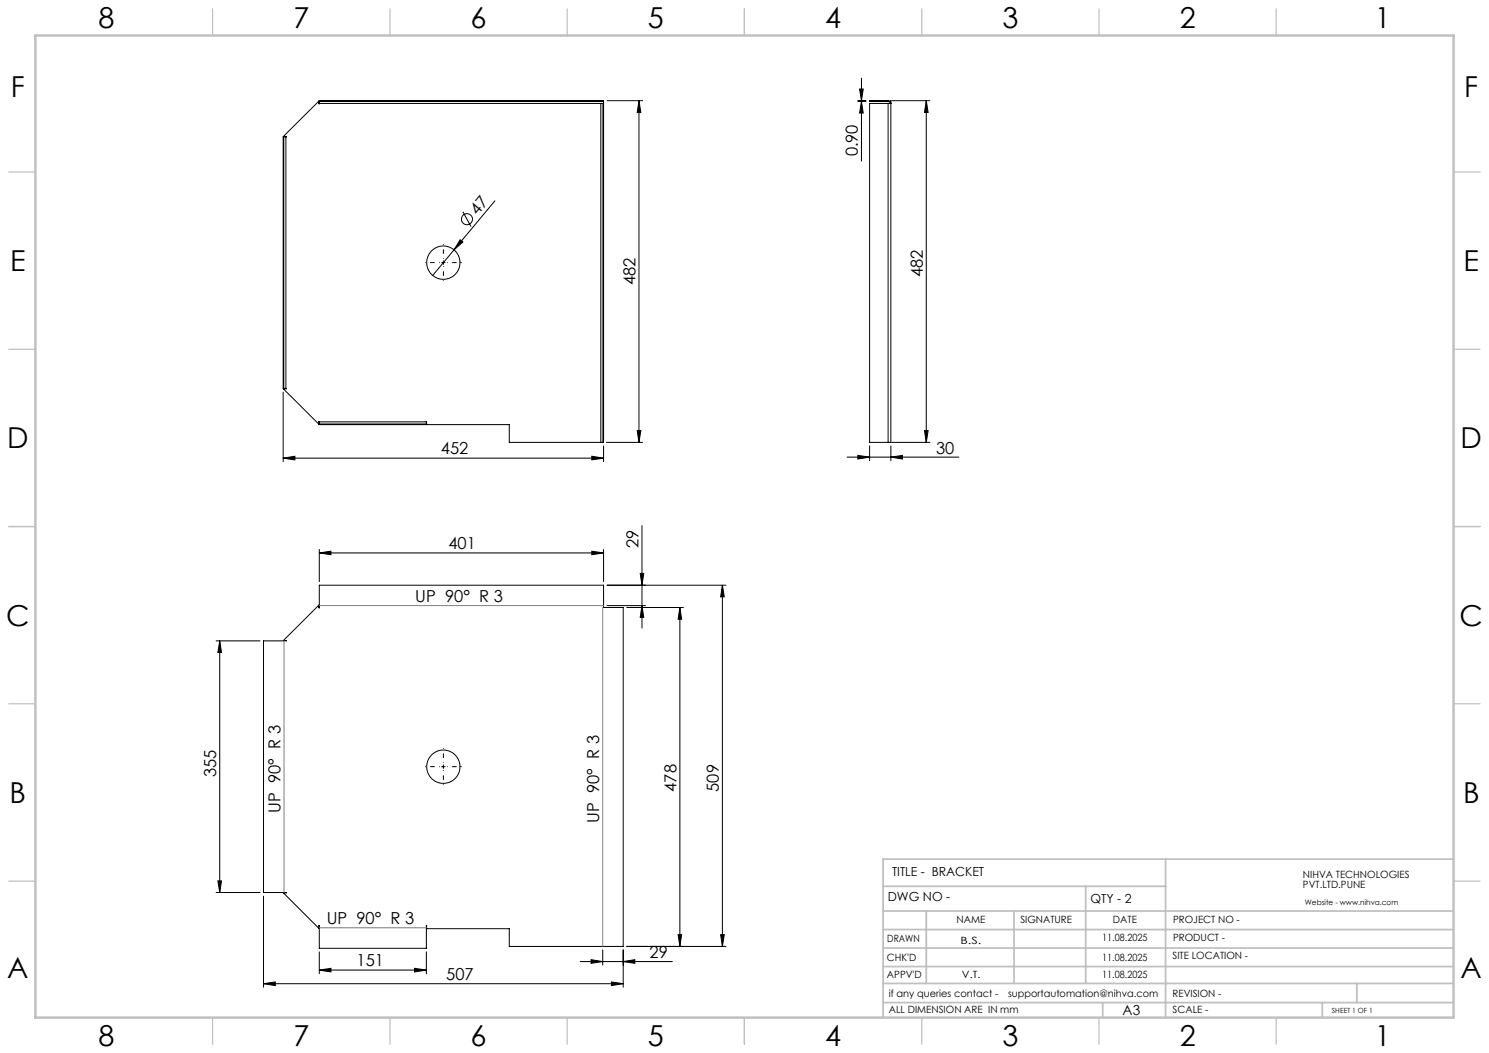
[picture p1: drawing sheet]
<svg xmlns="http://www.w3.org/2000/svg" width="420mm" height="297mm" viewBox="0 0 420 297" stroke-linecap="round" stroke-linejoin="round" font-family="sans-serif">
<g fill="none" stroke="#000" stroke-width=".28">
<path d="M80 38.6h.6M80 38.6h-.1v71h.1M80 38.6v71M80.6 38.6v71M90.1 28.6v.6M90.1 28.6v-.2h80.2v.2M90.1 29.2l-.1 .1v-.8l-10.1 10h.9l-.2 .1M90.1 29.2h79.4M90.1 28.6h80.2M169.5 29.2h.6M169.5 29.2v95.6M170.1 29.2h.2"/>
<path d="M170.1 29.2v95.6M170.3 28.6v.6M170.3 29.2v95.6h-.2M171.2 28.4h10.1M180.2 28.4l.6 3.3h-1.1zM180.2 28.4v96.4M242 28.4h2.3M242 28.6h2.3M242.5 25.1h1l-.5 3.3zM243 28.6l.5 3.3h-1zM243 22v23.4M250.5 29.2h.6"/>
<path d="M250.5 28.4l.6 .3 .2 .5h-.2M250.5 28.6l.4 .1 .2 .5M250.5 29.2h-5.2v95.6h5.2M250.5 28.4h-5.2v.2h5.2M250.5 28.4v.2M250.5 29.2v95.6M251.1 28.7l.2-.2v96.3h-.8M251.5 28.4h10.8M261.3 28.4l.5 3.3h-1zM261.3 28.4v96.4M130.6 59.7l2.3 4.2M139.6 56.7l-11.5 13.8"/>
<path d="M124.6 74.1h1M125.1 73.6v1M128.1 70.5l-6 7.2M129.8 67.6l.8 .7-2.5 2.2zM79.9 110.6v19.6M80 109.6h.6M80.6 109.6l.2 .1h-.9l10.1 10v-.8l.1 .1M90.1 119v.6M90.1 119.6v.2h30.2v-.2M90.1 119.6h30.2M90.1 119h30.2M120.3 119v.6"/>
<path d="M120.3 119v.8h23.4v5h25.8M79.9 129.2l3.3-.5v1zM79.9 129.2h90.4M166.9 128.7l3.4 .5-3.4 .5zM169.5 124.8h.6M170.3 125.8v4.4M171.1 124.8h10.2M179.7 121.5h1.1l-.6 3.3zM238.9 128.9h31.6M242 128.4l3.3 .5-3.3 .6zM245.3 125.8v4.2M251.3 128.9l3.3-.5v1.1z"/>
<path d="M251.3 125.8v4.2M251.5 124.8h10.8M260.8 121.5h1l-.5 3.3zM90.1 156l3.2-.5v1zM90.1 155v9M90.1 156h80.2M166.9 155.5l3.4 .5-3.4 .5zM170.3 155v9M181.1 148.2v29M171.2 165.1h33.6M171.2 170.8h10.9M176.8 171.3h16"/>
<path d="M180.6 161.7h1l-.5 3.4zM181.1 170.8l.5 3.3h-1zM191.8 171.3l.5 3.4h-1zM191.8 171.3v95.6M203.8 165.1l.5 3.2h-1zM203.8 165.1v101.8M61 180.8h12.3M62 180.8v70.9M62 180.8l.5 3.2h-1zM74.3 180.8h6.5l-.9-.1 10.1-10 .1 .7v-6.3h80.2v6.2h5.5v95.6h-32.1v-5h-23.4v-.8v6.4h-30.2v-6.4l-.1 .8-10.1-10.1 .9-.1h-6.5zM124.6 216.2h1M125.1 215.8v.9"/>
<path d="M61 251.7h12.3M61.5 248.5h1l-.5 3.2zM74.3 252.8v25.6M74.3 277.5l3.3-.5v1zM74.3 277.5h101.5M90.1 273.6l3.2-.5v1zM90.1 268.5v6.1M90.1 273.6h30.2M116.9 273.1l3.4 .5-3.4 .5zM120.3 268.5v6.1M163.7 271.2h26M166.7 270.7l3.3 .5-3.3 .5z"/>
<path d="M170 267.9v4.3M172.5 277l3.3 .5-3.3 .5zM175.8 271.2l3.3-.5v1zM175.8 267.9v10.5M176.8 266.9h28M191.3 263.6h1l-.5 3.3zM203.3 263.6h1l-.5 3.3z"/>
<circle cx="125.1" cy="74.1" r="4.7"/>
<circle cx="131.7" cy="61.8" r="1.55"/>
<circle cx="125" cy="216.3" r="4.7"/>
</g>
<path d="M124.1 74.1h-4.2M125.1 73.1v-4.2M125.1 75.1v4.2M126.1 74.1h4.2M124.1 216.2h-4.2M125.1 215.2v-4.2M125.1 217.2v4.2M126.1 216.2h4.2" fill="none" stroke="#000" stroke-width=".28" stroke-dasharray="15.2 1.3 1.3 1.3" stroke-dashoffset="15" stroke-linecap="butt"/>
<path d="M90.1 170.8h80.2M170 171.3v95.6M80.1 180.8v70.9M90.1 261.7h30.2" fill="none" stroke="#808080" stroke-width=".28"/>
<g fill="none" stroke="#c0c0c0" stroke-width=".35">
<path d="M60 2.5v7.5M110 2.5v7.5M160 2.5v7.5M210 2.5v7.5M260 2.5v7.5M310 2.5v7.5M360 2.5v7.5M2.5 48.5h7.5M410 48.5h7.5M2.5 98.5h7.5M410 98.5h7.5M2.5 148.5h7.5"/>
<path d="M410 148.5h7.5M2.5 198.5h7.5M410 198.5h7.5M2.5 248.5h7.5M410 248.5h7.5M60 287v7.5M110 287v7.5M160 287v7.5M210 287v7.5M260 287v7.5M310 287v7.5M360 287v7.5"/>
</g>
<g fill="none" stroke="#c0c0c0" stroke-width=".5">
<path d="M249.1 257h160.9M249.1 250h79.7M261.3 257v20.4M286 257v20.4M306.2 250v27.4M328.8 242.3v44.7M410 242.3h-160.9v44.7M249.1 272.6h160.9M249.1 267.4h160.9M249.1 262.2h160.9M249.1 277.4h160.9M382.7 277.4v5.4"/>
<path d="M249.1 282.8h160.9M311 282.8v4.2M373 282.8v4.2"/>
</g>
<path d="M10 10h400v277h-400z" fill="none" stroke="#c0c0c0" stroke-width=".7"/>
<g fill="#000">
<path d="M129.8 67.6l.8 .7-2.5 2.2z"/>
<path d="M243 28.6l.5 3.3h-1zM242.5 25.1h1l-.5 3.3z"/>
<path d="M79.9 129.2l3.3-.5v1zM166.9 128.7l3.4 .5-3.4 .5z"/>
<path d="M179.7 121.5h1.1l-.6 3.3zM180.2 28.4l.6 3.3h-1.1z"/>
<path d="M242 128.4l3.3 .5-3.3 .6zM251.3 128.9l3.3-.5v1.1z"/>
<path d="M260.8 121.5h1l-.5 3.3zM261.3 28.4l.5 3.3h-1z"/>
<path d="M180.6 161.7h1l-.5 3.4zM181.1 170.8l.5 3.3h-1zM191.8 171.3l.5 3.4h-1zM191.3 263.6h1l-.5 3.3z"/>
<path d="M61.5 248.5h1l-.5 3.2zM62 180.8l.5 3.2h-1zM203.3 263.6h1l-.5 3.3zM203.8 165.1l.5 3.2h-1z"/>
<path d="M116.9 273.1l3.4 .5-3.4 .5zM90.1 273.6l3.2-.5v1z"/>
<path d="M166.7 270.7l3.3 .5-3.3 .5zM175.8 271.2l3.3-.5v1zM90.1 156l3.2-.5v1zM166.9 155.5l3.4 .5-3.4 .5zM74.3 277.5l3.3-.5v1zM172.5 277l3.3 .5-3.3 .5z"/>
</g>
<g font-size="8.1">
<text x="27.8" y="8">8</text>
<text x="82.8" y="8">7</text>
<text x="132.8" y="8">6</text>
<text x="182.8" y="8">5</text>
<text x="232.8" y="8">4</text>
<text x="282.8" y="8">3</text>
<text x="332.8" y="8">2</text>
<text x="387.8" y="8">1</text>
<text x="3" y="27.2">F</text>
<text x="413" y="27.2">F</text>
<text x="2.8" y="76.5">E</text>
<text x="412.8" y="76.5">E</text>
<text x="2" y="126.5">D</text>
<text x="412" y="126.5">D</text>
<text x="1.7" y="176.5">C</text>
<text x="411.7" y="176.5">C</text>
<text x="2.7" y="226.5">B</text>
<text x="412.7" y="226.5">B</text>
<text x="2" y="275.7">A</text>
<text x="412" y="275.7">A</text>
<text x="27.8" y="295">8</text>
<text x="82.8" y="295">7</text>
<text x="132.8" y="295">6</text>
<text x="182.8" y="295">5</text>
<text x="232.8" y="295">4</text>
<text x="282.8" y="295">3</text>
<text x="332.8" y="295">2</text>
<text x="387.8" y="295">1</text>
</g>
<g font-size="4.7">
<text x="242" y="44.1" transform="rotate(-90 242 44.1)">0.90</text>
<text x="134.7" y="60.9" transform="rotate(-50 134.7 60.9)">47</text>
<text x="179.3" y="80.5" transform="rotate(-90 179.3 80.5)">482</text>
<text x="260.3" y="78.2" transform="rotate(-90 260.3 78.2)">482</text>
<text x="124.4" y="128.2">452</text>
<text x="264" y="127.9">30</text>
<text x="126.5" y="154.9">401</text>
<text x="180.1" y="154.7" transform="rotate(-90 180.1 154.7)">29</text>
<text x="117.1" y="169.8">UP 90° R 3</text>
<text x="61" y="219.3" transform="rotate(-90 61 219.3)">355</text>
<text x="190.8" y="223.3" transform="rotate(-90 190.8 223.3)">478</text>
<text x="202.8" y="223.3" transform="rotate(-90 202.8 223.3)">509</text>
<text x="79.1" y="229.3" transform="rotate(-90 79.1 229.3)">UP 90° R 3</text>
<text x="169" y="232.1" transform="rotate(-90 169 232.1)">UP 90° R 3</text>
<text x="92.1" y="260.7">UP 90° R 3</text>
<text x="100.6" y="272.6">151</text>
<text x="183.2" y="270.2">29</text>
<text x="125.9" y="276.4">507</text>
</g>
<text font-size="3.9" x="316.7" y="286.4">A3</text>
<g font-size="3.5">
<text x="251.6" y="247">TITLE - BRACKET</text>
<text x="250.4" y="254.2">DWG NO -</text>
<text x="307.6" y="254.8">QTY - 2</text>
</g>
<g font-size="2.8">
<text x="367.5" y="247.7">NIHVA TECHNOLOGIES</text>
<text x="367.5" y="250.5">PVT.LTD.PUNE</text>
<text x="269.8" y="260.4">NAME</text>
<text x="287.8" y="260.4">SIGNATURE</text>
<text x="313.9" y="260.5">DATE</text>
<text x="330.9" y="260.5">PROJECT NO -</text>
<text x="250.3" y="265.7">DRAWN</text>
<text x="270.9" y="266.1">B.S.</text>
<text x="310.9" y="265.5">11.08.2025</text>
<text x="330.9" y="265.5">PRODUCT -</text>
<text x="250.2" y="271.1">CHK'D</text>
<text x="250.2" y="275.8">APPV'D</text>
<text x="271.3" y="275.8">V.T.</text>
<text x="310.9" y="271.1">11.08.2025</text>
<text x="310.9" y="275.8">11.08.2025</text>
<text x="330.7" y="270.6">SITE LOCATION -</text>
<text x="250.7" y="281.1">if any queries contact -</text>
<text x="284.3" y="281.1">supportautomation@nihva.com</text>
<text x="330.7" y="281.1">REVISION -</text>
<text x="250.7" y="285.6">ALL DIMENSION ARE IN mm</text>
<text x="330.7" y="285.6">SCALE -</text>
</g>
<text font-size="2.1" x="368.1" y="255.1">Website - www.nihva.com</text>
<text font-size="2" x="375.7" y="285.6">SHEET 1 OF 1</text>
</svg>
